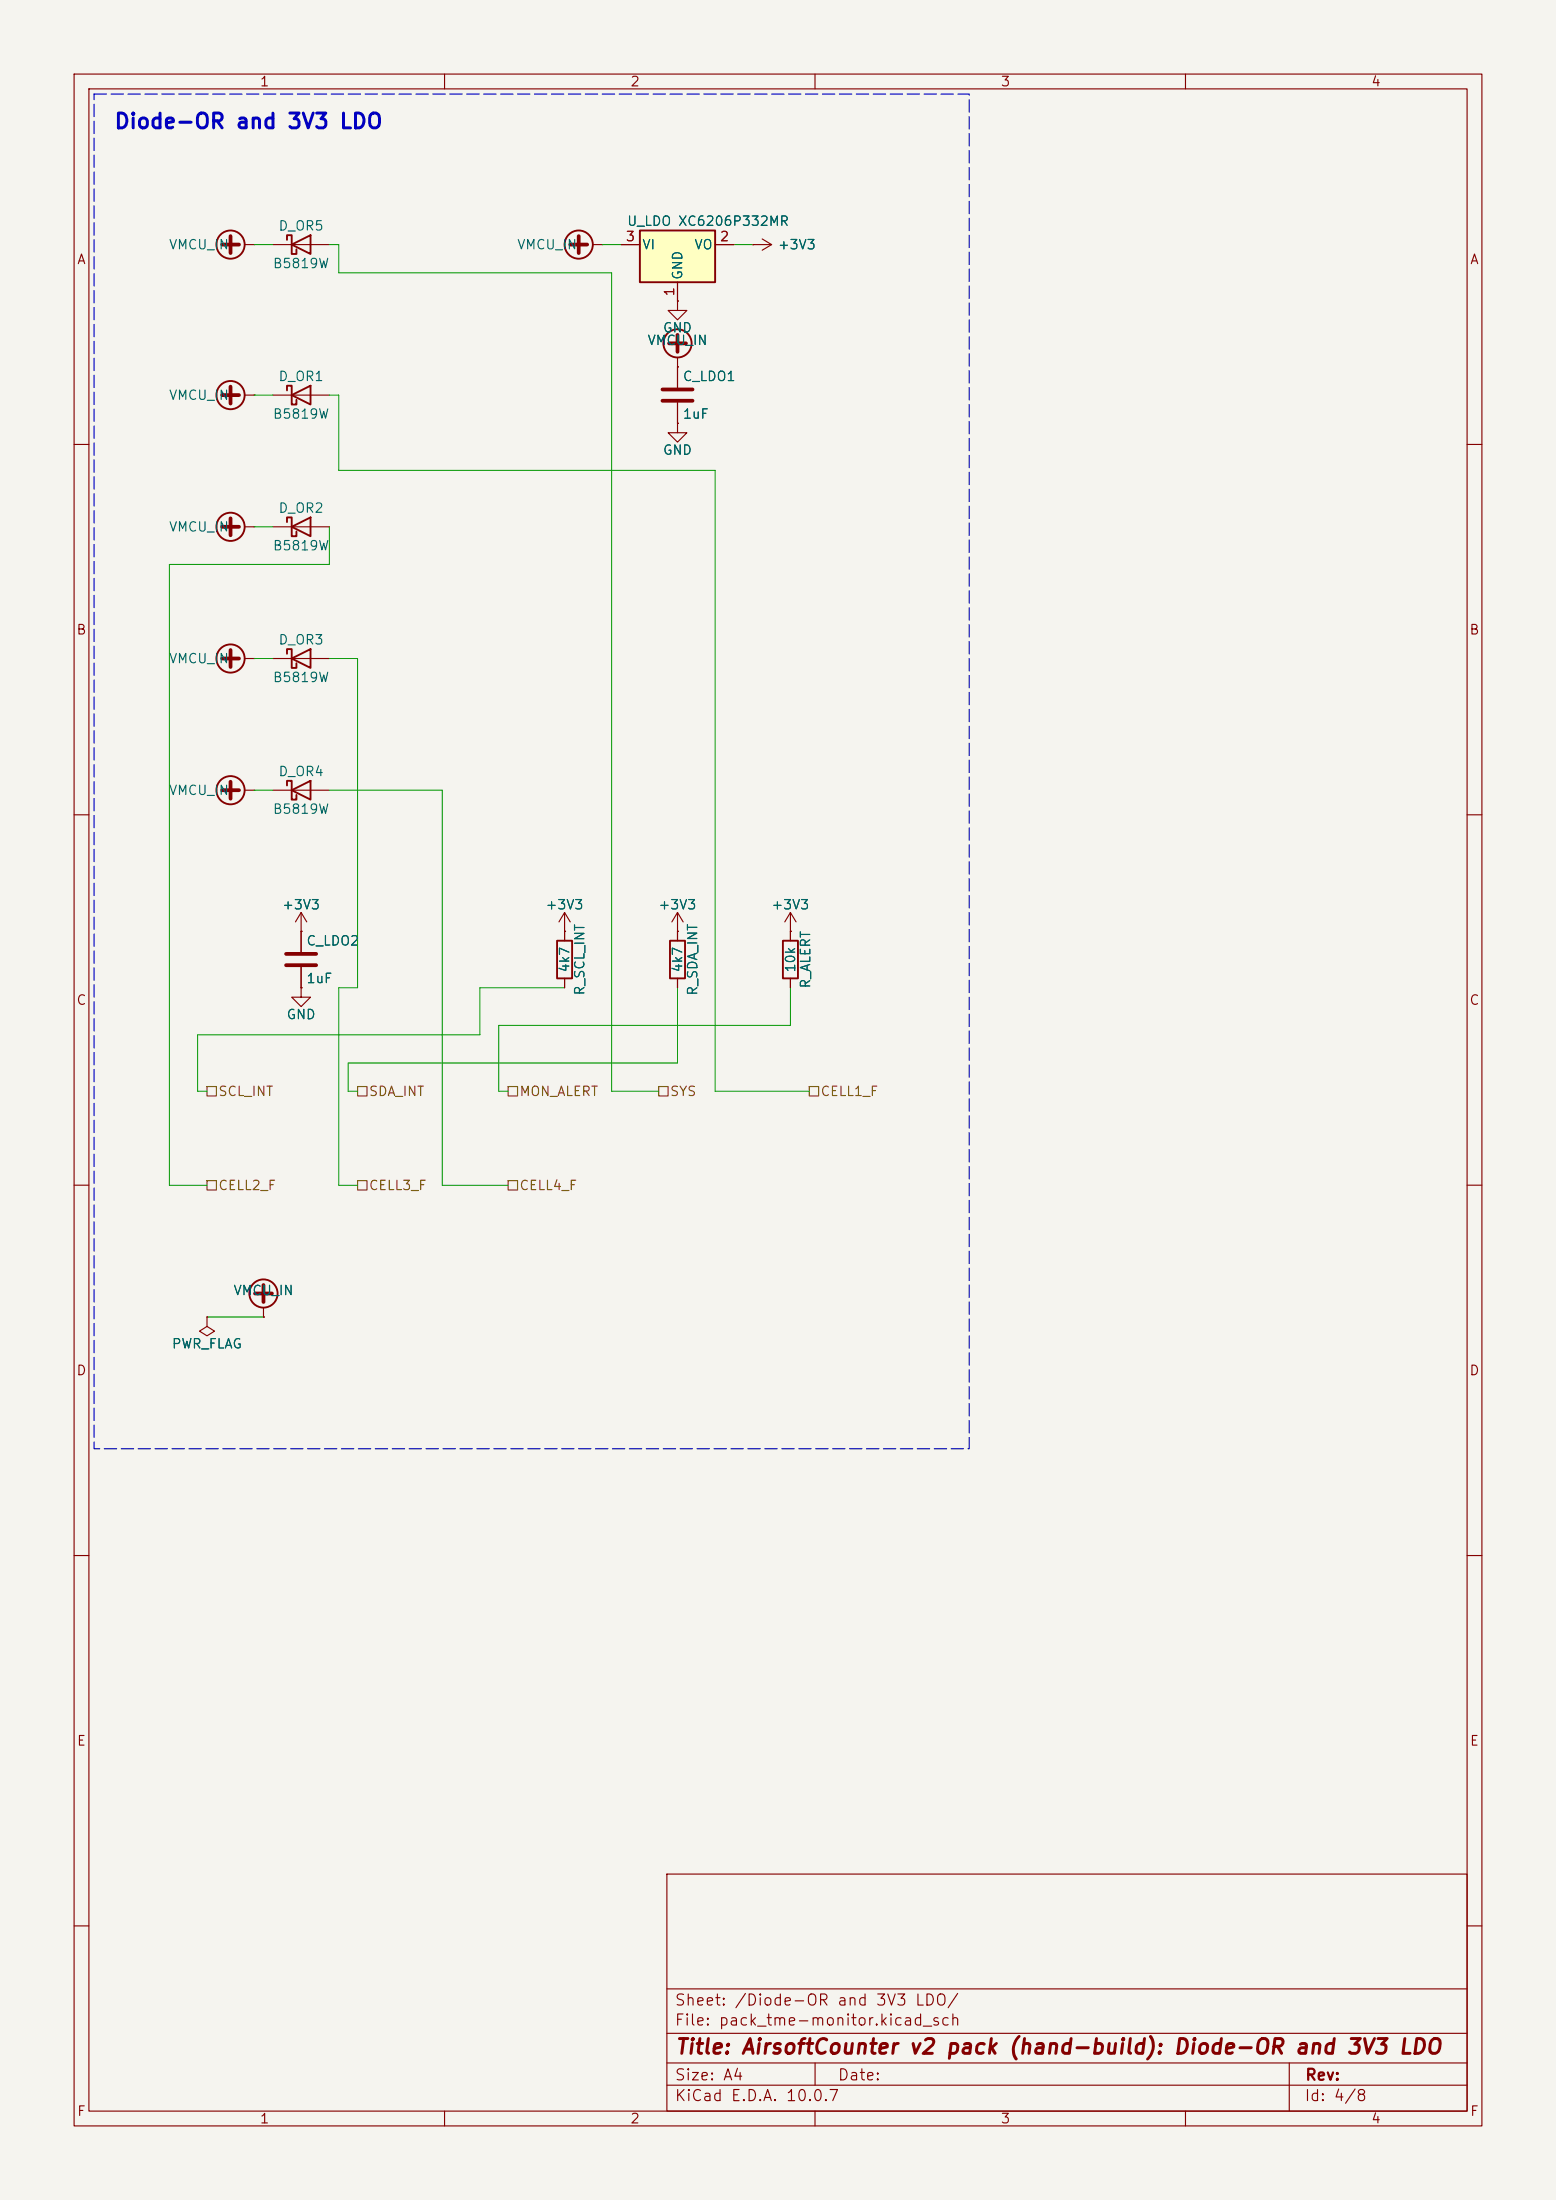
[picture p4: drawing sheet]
<svg xmlns="http://www.w3.org/2000/svg" width="210mm" height="297mm" viewBox="0 0 210 297" stroke-linecap="round" stroke-linejoin="round" font-family="sans-serif">
<path d="M0 0h210v297h-210z" fill="#f5f4ef" stroke="#f5f4ef" stroke-width=".13"/>
<g fill="none" stroke="#840000" stroke-width=".15">
<path d="M10 10h190v277h-190zM12 12h186v273h-186zM60 10v2M110 10v2M160 10v2M33 33h1.3M34.3 33h.1M36.8 33h7.6M80 33h1.3M81.3 33h.1M33 53.3h1.3M34.3 53.3h.1"/>
<path d="M36.8 53.3h7.6M91.4 49.5h.1M91.4 40.6v1.3h1.3l-1.3 1.3-1.2-1.3h1.2M91.4 40.6h.1M91.4 57.2v1.2h1.3l-1.3 1.3-1.2-1.3h1.2M91.4 57.2h.1M91.4 48.3v4M91.4 54.4v2.8M10 60h2M36.8 71.1h7.6M198 60h2M33 88.9h1.3"/>
<path d="M34.3 88.9h.1M36.8 88.9h7.6M10 110h2M33 106.7h1.3M34.3 106.7h.1M36.8 106.7h7.6M198 110h2M40.6 133.4v1.2h1.3l-1.3 1.3-1.2-1.3h1.2M40.6 133.4h.1M40.6 125.7h.1M40.6 123.2v5.3M40.6 130.6v2.8"/>
<path d="M40.6 123.2l-.7 1.3M40.6 123.2l.8 1.3M76.2 125.7h.1M76.2 123.2l-.8 1.3M76.2 123.2l.8 1.3M76.2 123.2v3.8M76.2 132.1v1.3M91.4 125.7h.1M91.4 123.2v3.8M91.4 132.1v1.3M91.4 123.2l-.7 1.3M91.4 123.2l.8 1.3"/>
<path d="M106.7 125.7h.1M106.7 123.2l-.8 1.3M106.7 123.2l.7 1.3M106.7 123.2v2.5M10 160h2M198 160h2M35.6 177.8h.1M35.6 176.5v1.3M10 210h2M198 210h2M90 253h108v32h-108zM10 260h2"/>
<path d="M90 278.5h108M90 274.5h108M90 268.5h108M110 278.5v3M174 278.5v6.5M198 260h2M60 285v2M90 281.5h108M110 285v2M160 285v2"/>
</g>
<g fill="none" stroke="#840000" stroke-width=".25">
<path d="M38.7 32.4v-.6h.7v2.5h.6v-.6M39.4 33l2.5-1.2v2.5zM38.7 52.7v-.6h.7v2.5h.6v-.6M39.4 53.3l2.5-1.2v2.5zM38.7 70.5v-.6h.7v2.5h.6v-.6M39.4 71.1l2.5-1.2v2.5zM38.7 88.3v-.7h.7v2.6h.6v-.7M39.4 88.9l2.5-1.3v2.6zM38.7 106v-.6h.7v2.6h.6v-.7M39.4 106.7l2.5-1.3v2.6zM75.2 127h2v5.1h-2zM90.4 127h2.1v5.1h-2.1z"/>
<circle cx="31.1" cy="33" r="1.9"/>
<circle cx="78.1" cy="33" r="1.9"/>
<circle cx="31.1" cy="53.3" r="1.9"/>
<circle cx="91.4" cy="46.4" r="1.9"/>
<circle cx="31.1" cy="88.9" r="1.9"/>
<circle cx="31.1" cy="106.7" r="1.9"/>
<circle cx="35.6" cy="174.6" r="1.9"/>
</g>
<g fill="none" stroke="#840000" stroke-width=".51">
<path d="M30 33h2.3M31.1 31.9v2.3M77 33h2.2M78.1 31.9v2.3M30 53.3h2.3M31.1 52.2v2.3M89.4 52.6h4.1M89.4 54.1h4.1M90.3 46.4h2.3M91.4 45.2v2.3M30 88.9h2.3M31.1 87.8v2.2"/>
<path d="M30 106.7h2.3M31.1 105.5v2.3M38.6 128.8h4.1M38.6 130.3h4.1M34.4 174.6h2.3M35.6 173.5v2.3"/>
</g>
<path d="M86.4 31.1h10.1v7h-10.1z" fill="#ffffc2"/>
<g fill="none" stroke="#840000" stroke-width=".25">
<path d="M86.4 31.1h10.1v7h-10.1zM105.7 127h2v5.1h-2z"/>
<circle cx="31.1" cy="71.1" r="1.9"/>
</g>
<g fill="none" stroke="#840000" stroke-width=".15">
<path d="M83.8 33h2.6M91.4 38.1v2.5M96.5 33h2.6M101.6 33h.1M101.6 33h2.5M102.9 32.3l1.2 .7M104.1 33l-1.2 .8M91.4 49.5h.1M91.4 40.6h.1M91.4 57.2h.1M91.4 49.5v2.8M91.4 54.4v2.8"/>
<path d="M33 71.1h1.3M34.3 71.1h.1M40.6 133.4h.1M40.6 125.7h.1M40.6 125.7v2.8M40.6 130.6v2.8M76.2 125.7h.1M76.2 125.7v1.3M76.2 132.1v1.3M91.4 125.7h.1M91.4 125.7v1.3M91.4 132.1v1.3"/>
<path d="M106.7 125.7h.1M106.7 125.7v1.3M106.7 132.1v1.3M27.9 177.8v1.3l1.1 .6-1.1 .6-1-.6 1-.6M27.9 177.8h.1M35.6 177.8h.1"/>
</g>
<path d="M30 71.1h2.3M31.1 70v2.3" fill="none" stroke="#840000" stroke-width=".51"/>
<path d="M27.9 146.7h1.3v1.3h-1.3zM27.9 159.4h1.3v1.3h-1.3zM48.3 159.4h1.2v1.3h-1.2zM48.3 146.7h1.2v1.3h-1.2zM68.6 159.4h1.2v1.3h-1.2zM68.6 146.7h1.2v1.3h-1.2zM88.9 146.7h1.3v1.3h-1.3zM109.2 146.7h1.3v1.3h-1.3z" fill="none" stroke="#725600" stroke-width=".15"/>
<g fill="none" stroke="#009600" stroke-width=".13">
<path d="M34.3 33h2.5M44.4 33h1.3v3.8h36.8v110.5h6.4M81.3 33h2.5M99.1 33h2.5M34.3 53.3h2.5M44.4 53.3h1.3v10.2h50.8v83.8h12.7M34.3 71.1h2.5M44.4 71.1v5.1h-21.5v83.8h5M34.3 88.9h2.5M44.4 88.9h3.9v44.5h-2.6v26.6h2.6M34.3 106.7h2.5M44.4 106.7h15.3v53.3h8.9"/>
<path d="M76.2 133.4h-11.4v6.3h-38.1v7.6h1.2M91.4 133.4v10.1h-44.4v3.8h1.3M106.7 133.4v5h-39.4v8.9h1.3M27.9 177.8h7.7"/>
</g>
<path d="M12.7 12.7h118.1v182.9h-118.1z" fill="none" stroke="#0000c2" stroke-width=".15" stroke-dasharray="1.7 .6"/>
<text font-size="2" fill="#0000c2" x="15.3" y="17.9">Diode-OR and 3V3 LDO</text>
<text font-size="2" fill="#840000" x="91" y="277.8">Title: AirsoftCounter v2 pack (hand-build): Diode-OR and 3V3 LDO</text>
<g font-size="1.5" fill="#840000">
<text x="91" y="273.8">File: pack_tme-monitor.kicad_sch</text>
<text x="91" y="271.1">Sheet: /Diode-OR and 3V3 LDO/</text>
<text x="91" y="281.2">Size: A4</text>
<text x="113" y="281.2">Date:</text>
<text x="176.1" y="281.2">Rev:</text>
<text x="91" y="284">KiCad E.D.A. 10.0.7</text>
<text x="176" y="284">Id: 4/8</text>
</g>
<g font-size="1.3" fill="#840000">
<text x="35" y="12">1</text>
<text x="85" y="12">2</text>
<text x="135" y="12">3</text>
<text x="185" y="12">4</text>
<text x="10.3" y="36">A</text>
<text x="198.3" y="36">A</text>
<text x="10.2" y="86">B</text>
<text x="198.2" y="86">B</text>
<text x="10.2" y="136">C</text>
<text x="198.2" y="136">C</text>
<text x="10.2" y="186">D</text>
<text x="198.2" y="186">D</text>
<text x="10.3" y="236">E</text>
<text x="198.3" y="236">E</text>
<text x="10.3" y="286">F</text>
<text x="35" y="287">1</text>
<text x="85" y="287">2</text>
<text x="135" y="287">3</text>
<text x="185" y="287">4</text>
<text x="198.3" y="286">F</text>
</g>
<g font-size="1.3" fill="#006464">
<text x="22.7" y="34">VMCU_IN</text>
<text x="37.5" y="31.4">D_OR5</text>
<text x="69.7" y="34">VMCU_IN</text>
<text x="84.5" y="30.8">U_LDO XC6206P332MR</text>
<text x="86.6" y="34">VI</text>
<text x="93.6" y="34">VO</text>
<text x="104.9" y="34">+3V3</text>
<text x="36.7" y="36.5">B5819W</text>
<text x="92.4" y="37.9" transform="rotate(-90 92.4 37.9)">GND</text>
<text x="87.3" y="46.9">VMCU_IN</text>
<text x="89.4" y="45.2">GND</text>
<text x="37.5" y="51.8">D_OR1</text>
<text x="92.1" y="51.8">C_LDO1</text>
<text x="22.7" y="54.3">VMCU_IN</text>
<text x="36.7" y="56.8">B5819W</text>
<text x="92.1" y="56.8">1uF</text>
<text x="89.4" y="61.7">GND</text>
<text x="37.5" y="69.5">D_OR2</text>
<text x="22.7" y="72.1">VMCU_IN</text>
<text x="36.7" y="74.6">B5819W</text>
<text x="22.7" y="89.9">VMCU_IN</text>
<text x="37.5" y="87.3">D_OR3</text>
<text x="36.7" y="92.4">B5819W</text>
<text x="22.7" y="107.6">VMCU_IN</text>
<text x="37.5" y="105.1">D_OR4</text>
<text x="36.7" y="110.2">B5819W</text>
<text x="38" y="123.1">+3V3</text>
<text x="73.5" y="123.1">+3V3</text>
<text x="88.8" y="123.1">+3V3</text>
<text x="104" y="123.1">+3V3</text>
<text x="41.3" y="128">C_LDO2</text>
<text x="77.2" y="131.4" transform="rotate(-90 77.2 131.4)">4k7</text>
<text x="92.4" y="131.4" transform="rotate(-90 92.4 131.4)">4k7</text>
<text x="107.6" y="131.4" transform="rotate(-90 107.6 131.4)">10k</text>
<text x="38.6" y="137.9">GND</text>
<text x="41.3" y="133">1uF</text>
<text x="79.2" y="134.5" transform="rotate(-90 79.2 134.5)">R_SCL_INT</text>
<text x="94.4" y="134.5" transform="rotate(-90 94.4 134.5)">R_SDA_INT</text>
<text x="109.7" y="133.5" transform="rotate(-90 109.7 133.5)">R_ALERT</text>
<text x="31.4" y="175.2">VMCU_IN</text>
<text x="23.1" y="182.4">PWR_FLAG</text>
</g>
<g font-size="1.3" fill="#a90000">
<text x="84.4" y="32.9">3</text>
<text x="97.1" y="32.9">2</text>
<text x="91.3" y="40.1" transform="rotate(-90 91.3 40.1)">1</text>
</g>
<g font-size="1.3" fill="#725600">
<text x="29.4" y="148.3">SCL_INT</text>
<text x="49.7" y="148.3">SDA_INT</text>
<text x="70" y="148.3">MON_ALERT</text>
<text x="90.3" y="148.3">SYS</text>
<text x="110.7" y="148.3">CELL1_F</text>
<text x="29.4" y="161">CELL2_F</text>
<text x="49.7" y="161">CELL3_F</text>
<text x="70" y="161">CELL4_F</text>
</g>
</svg>
